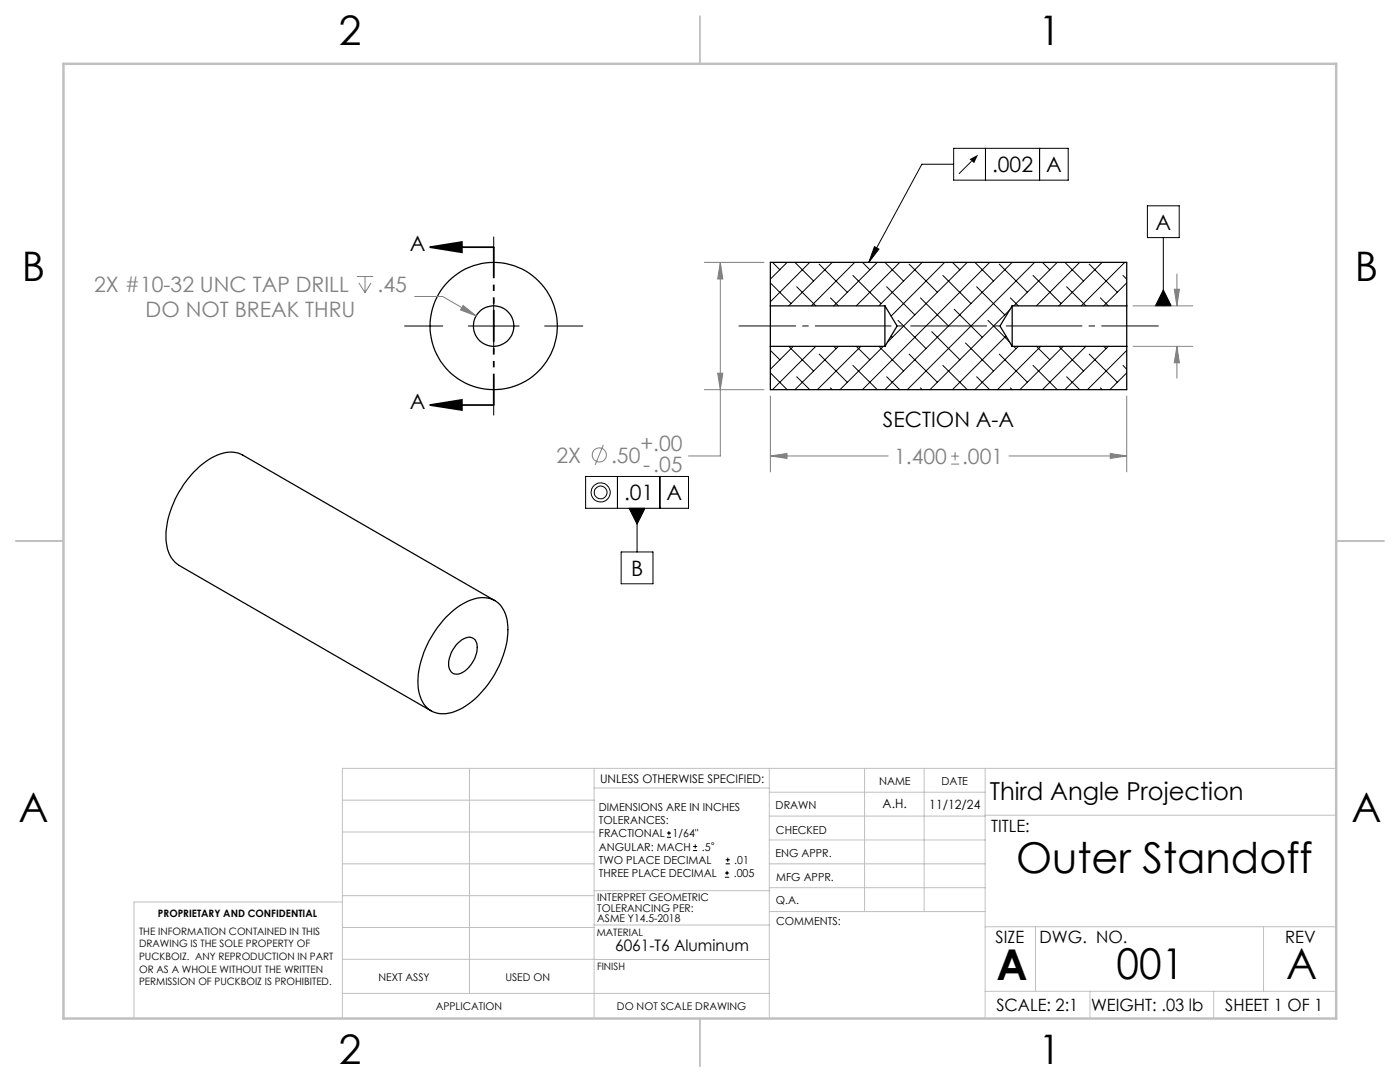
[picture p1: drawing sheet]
<svg xmlns="http://www.w3.org/2000/svg" width="279mm" height="216mm" viewBox="0 0 279 216" stroke-linecap="round" stroke-linejoin="round" font-family="sans-serif">
<g fill="none" stroke="#c0c0c0" stroke-width=".2">
<path d="M68.3 159.7h50.3M93.7 153.3v44.9M118.6 153.3v49.9M118.6 157.2h34.9M153.5 153.3v49.9M153.5 158.1h43.1M172.5 153.3v28.6M184.4 153.3v28.6M196.6 153.3v49.9M266.7 153.3h-198.4v49.9M68.3 178.7h50.3M68.3 172.4h50.3"/>
<path d="M68.3 166h50.3M68.3 180h-41.6v23.2M118.6 177.7h35M153.5 167.6h43.1M153.5 162.8h43.1M153.5 172.4h43.1M153.5 177.1h43.1M196.6 162.7h70.1M68.3 198.2h85.2M68.3 191.4l85.2 .1M68.3 185.1h50.3M118.6 184.6h35"/>
<path d="M153.6 181.9h43M196.6 197.8h70.1M196.6 184.9h70.1M206.7 184.9v12.9M217.5 197.8v5.4M242.2 197.8v5.4M252.2 184.9v12.9"/>
</g>
<path d="M139.7 3.2v9.5M3.1 107.9h9.6M266.7 107.9h9.5M139.7 203.2v9.6" fill="none" stroke="#c0c0c0" stroke-width=".25"/>
<path d="M12.7 12.7h254v190.5h-254z" fill="none" stroke="#c0c0c0" stroke-width=".5"/>
<g fill="none" stroke="#000" stroke-width=".25">
<path d="M153.7 61v8.1M153.7 69.1v8.7h71.2v-8.7M153.7 61v-8.6h71.2v8.6M153.7 61h22.9M153.7 69.1h22.9M176.6 61v8.1M176.6 61l2.4 4.1-2.4 4M202 61v8.1M202 61h22.9M202 69.1h22.9M202 61l-2.4 4.1 2.4 4M224.9 61v8.1"/>
<path d="M98.7 119.8l-50.3-29a6.3 6.3 0 0 0-6.3 .6 19.7 19.7 0 0 0-9 16.3 6.2 6.2 0 0 0 2.6 5.1l50.3 29.1M88.9 123.2a11.7 11.7 0 0 1 7.4-4 4.9 4.9 0 0 1 4.9 4.5 18.2 18.2 0 0 1-4.3 13.5 13 13 0 0 1-8 5.2 4.7 4.7 0 0 1-5.2-3.9 15 15 0 0 1 1.6-9.9 22.8 22.8 0 0 1 3.6-5.4zM91.3 128.4a2.86 2.86 0 0 1 3-1.1 2.53 2.53 0 0 1 .8 3.1 5.5 5.5 0 0 1-3.8 4.1 1.69 1.69 0 0 1-1.8-2 6.2 6.2 0 0 1 1.8-4.1z"/>
<circle cx="98.5" cy="65.1" r="4"/>
<circle cx="98.5" cy="65.1" r="12.7"/>
</g>
<g fill="none" stroke="#000" stroke-width=".2">
<path d="M190.3 29.6h22.9v6.3h-22.9zM190.3 32.8h-6.3l-10.6 19.6M193.9 32.2l-2.5 2.5M196.7 29.6v6.3M207.5 29.6v6.3M98.5 47.3v7.6M98.5 60v10.1M153.7 56.4l4.2 4.2M154.2 52.4l1.4 1.4M157.1 52.4l-3.4 3.3M158.6 52.4l3.8 3.7M159 57.2l3.8 3.8"/>
<path d="M161.6 52.4l-7.9 7.8M163.5 52.7l5.6 5.6M165.7 59.4l1.6 1.6M166.1 52.4l-8.7 8.6M170.2 55l5.6 5.6M170.6 52.4l-8.7 8.6M172.1 52.4l1.5 1.4M174.5 49.2l.9 .5-2 2.7zM175.1 52.4l-8.7 8.6M176.6 52.4l3.7 3.7M177 57.2l5.6 5.6M179.6 52.4l-8.7 8.6"/>
<path d="M181.4 52.7l5.7 5.6M183.7 59.4l5.6 5.7M184 52.4l-8.6 8.6M188.2 55l5.6 5.6M188.5 52.4l-10.7 10.7M190.1 52.4l1.5 1.4M193 52.4l-15.9 15.9M194.6 52.4l3.7 3.7M194.9 57.2l5.6 5.6M197.5 52.4l-25.4 25.4M199.4 52.7l5.6 5.6M201.6 59.4l1.6 1.6"/>
<path d="M202 52.4l-25.4 25.4M206.2 55l5.6 5.6M206.5 52.4l-25.4 25.4M208 52.4l1.5 1.4M211 52.4l-8.7 8.6M212.5 52.4l3.8 3.7M212.9 57.2l3.8 3.8M215.5 52.4l-8.7 8.6M217.4 52.7l5.6 5.6M219.6 59.4l1.6 1.6M220 52.4l-8.7 8.6M224.1 55l.8 .7"/>
<path d="M224.5 52.4l-8.7 8.6M224.9 56.4l-4.6 4.6M229 41.1h6.3v6.3h-6.3zM232.2 47.4v13.6M232.2 57.9l1.6 3.1h-3.2zM80.8 65.1h7.6M93.5 65.1h10.1M98.5 75.2v7.6M108.7 65.1h7.6M153.7 74.4l3.4 3.4M153.7 69.9l1.9 1.9M153.8 69.1l-.1 .1"/>
<path d="M157.4 69.1l5 4.9M158.3 69.1l-4.6 4.6M159 75.2l2.6 2.6M162.8 69.1l-8.6 8.7M163.5 70.7l5.6 5.6M165.7 77.4l.4 .4M166.4 69.1l.5 .5M167.3 69.1l-8.7 8.7M170.2 72.9l4.9 4.9M170.9 69.1l2.7 2.7M171.8 69.1l-8.7 8.7M175.4 69.1l4.9 4.9"/>
<path d="M176.3 69.1l-8.7 8.7M177 75.2l2.6 2.6M177.8 67.1l.3 .2M179.2 63.9l5.6 5.7M181.4 70.7l5.7 5.6M183.7 77.4l.3 .4M185.9 66.2l5.7 5.6M188.2 72.9l4.8 4.9M190.4 61.7l5.6 5.6M192.7 68.4l5.6 5.6M194.9 75.2l2.6 2.6M197.2 63.9l4.3 4.4"/>
<path d="M199.4 70.7l5.6 5.6M200.8 67.1l-10.7 10.7M201.5 61.8l-15.9 16M201.6 77.4l.4 .4M202.3 69.1l.5 .5M203.2 69.1l-8.6 8.7M206.2 72.9l4.8 4.9M206.8 69.1l2.7 2.7M207.7 69.1l-8.6 8.7M211.3 69.1l5 4.9M212.2 69.1l-8.6 8.7M212.9 75.2l2.6 2.6"/>
<path d="M216.7 69.1l-8.7 8.7M217.4 70.7l5.6 5.6M219.6 77.4l.4 .4M220.3 69.1l.4 .5M221.2 69.1l-8.7 8.7M224.1 72.9l.8 .8M224.8 69.1l.1 .1M224.9 60.9l-.1 .1M224.9 69.9l-7.9 7.9M224.9 74.4l-3.4 3.4M116.9 95.1h20.5v6.3h-20.5zM123.2 95.1v6.3"/>
<path d="M131.7 95.1v6.3M124 110.1h6.3v6.4h-6.3zM125.6 101.4h3.1l-1.6 3.2zM127.1 101.4v8.7"/>
<circle cx="119.9" cy="98.3" r="1.27"/>
<circle cx="119.9" cy="98.3" r="1.9"/>
</g>
<g fill="none" stroke="#808080" stroke-width=".2">
<path d="M71.2 55.2h3.3M71.6 56.4l1.2 2M72.8 55.2v3.2M74 56.4l-1.2 2M82.8 59.2h5.5l6.7 3.8M140.6 52.4h11.9M143.8 52.4l.5 3.3h-1.1zM143.8 52.4v38.6h-6.4M234.4 57.7h1l-.5 3.3zM234.9 54.7v6.3M92.4 61l2.6 2-3.1-1.2zM140.6 77.8h11.9"/>
<path d="M143.2 74.5h1.1l-.5 3.3zM153.7 79v15.2M224.9 79v15.2M226.1 69.1h12M226.1 61h12M234.9 69.1l.5 3.3h-1zM234.9 69.1v6.4M120.4 88.8l-1.6 4M153.7 91l3.4-.5v1zM153.7 91h23.5M189.8 92.6h1.6M189.8 91h1.6"/>
<path d="M190.6 90.2v1.6M201.4 91h23.5M221.6 90.5l3.3 .5-3.3 .5z"/>
<circle cx="119.6" cy="90.8" r="1.4"/>
</g>
<g fill="#000">
<path d="M193.5 31.8l1.7-.9-.8 1.7z"/>
<path d="M85.8 49.3l6.4-1v2zM85.8 80.8l6.4-1v2z"/>
<path d="M174.5 49.2l.9 .5-2 2.7zM232.2 57.9l1.6 3.1h-3.2zM125.6 101.4l1.5 3.2 1.6-3.2z"/>
</g>
<path d="M85.8 49.3h12.7M85.8 49.3l6.4-1v2zM85.8 80.8h12.7M85.8 80.8l6.4-1v2z" fill="none" stroke="#000" stroke-width=".35"/>
<path d="M147.4 65h83.8" fill="none" stroke="#000" stroke-width=".2" stroke-dasharray="15.2 1.3 1.3 1.3" stroke-dashoffset="3.8" stroke-linecap="butt"/>
<path d="M98.5 49.3v31.5" fill="none" stroke="#000" stroke-width=".35" stroke-dasharray="6.3 1.3 1.3 1.3 1.3 1.3" stroke-dashoffset=".1" stroke-linecap="butt"/>
<path d="M92.4 61l-.5 .8 3.1 1.2zM153.7 91l3.4-.5v1zM221.6 90.5l3.3 .5-3.3 .5zM234.9 69.1l.5 3.3h-1zM234.4 57.7h1l-.5 3.3zM143.8 52.4l.5 3.3h-1.1zM143.2 74.5h1.1l-.5 3.3z" fill="#808080"/>
<path d="M133.1 167.1h.8M133.1 166.2h.8M133.5 165.8v.9M138.3 169.7h.8M138.3 168.9h.8M138.7 168.5v.8M144.7 175h.8M144.7 174.2h.8M144.8 172.4h.9M144.8 171.6h.9M145.1 173.8v.8M145.2 171.1v.9" fill="none" stroke="#000" stroke-width=".2"/>
<g font-size="8.5">
<text x="202.8" y="174.2">Outer Standoff</text>
<text x="198.9" y="195.5">A</text>
<text x="222.8" y="195.4">001</text>
<text x="256.7" y="195.4">A</text>
</g>
<g font-size="8.1">
<text x="67.6" y="8.9">2</text>
<text x="207.3" y="8.9">1</text>
<text x="4.4" y="56.2">B</text>
<text x="270.4" y="56.2">B</text>
<text x="3.7" y="164.1">A</text>
<text x="269.7" y="164.1">A</text>
<text x="67.6" y="212.4">2</text>
<text x="207.3" y="212.4">1</text>
</g>
<text font-size="4.9" x="197.5" y="159.6">Third Angle Projection</text>
<g font-size="4.2">
<text x="198" y="34.3">.002</text>
<text x="208.8" y="34.3">A</text>
<text x="230.6" y="45.8">A</text>
<text x="81.8" y="50">A</text>
<text x="81.8" y="81.5">A</text>
<text x="176.2" y="85.1">SECTION A-A</text>
<text x="124.6" y="99.8">.01</text>
<text x="133" y="99.8">A</text>
<text x="125.9" y="114.9">B</text>
</g>
<g font-size="4.2" fill="#808080">
<text x="18.8" y="58.2">2X #10-32 UNC TAP DRILL</text>
<text x="75.3" y="58.2">.45</text>
<text x="29.1" y="63.3">DO NOT BREAK THRU</text>
<text x="111.1" y="92.3">2X</text>
<text x="121.9" y="92.3">.50</text>
<text x="127.8" y="90">+.00</text>
<text x="128.4" y="94.1">-.05</text>
<text x="178.4" y="92.5">1.400</text>
<text x="192" y="92.5">.001</text>
</g>
<g font-size="3.4">
<text x="197.8" y="166">TITLE:</text>
<text x="198.7" y="188.1">SIZE</text>
<text x="207.5" y="188.1">DWG. NO.</text>
<text x="256.5" y="188.2">REV</text>
<text x="198.8" y="201.7">SCALE: 2:1</text>
<text x="217.7" y="201.8">WEIGHT: .03 lb</text>
<text x="244.5" y="201.7">SHEET 1 OF 1</text>
</g>
<text font-size="3.2" x="122.8" y="189.8">6061-T6 Aluminum</text>
<g font-size="2.5">
<text x="176.2" y="161.3">A.H.</text>
<text x="185.5" y="161.4">11/12/24</text>
</g>
<text font-size="2.4" x="119.8" y="156.2">UNLESS OTHERWISE SPECIFIED:</text>
<g font-size="2.2">
<text x="119.5" y="161.8">DIMENSIONS ARE IN INCHES</text>
<text x="154.8" y="161.4">DRAWN</text>
<text x="175.4" y="156.6">NAME</text>
<text x="187.9" y="156.7">DATE</text>
<text x="119.5" y="164.4">TOLERANCES:</text>
<text x="119.5" y="167.1">FRACTIONAL</text>
<text x="134.2" y="167.1">1/64&quot;</text>
<text x="154.9" y="166.3">CHECKED</text>
<text x="119.5" y="172.4">TWO PLACE DECIMAL</text>
<text x="119.5" y="169.7">ANGULAR: MACH</text>
<text x="140.1" y="169.7">.5°</text>
<text x="146.6" y="172.4">.01</text>
<text x="154.8" y="171">ENG APPR.</text>
<text x="119.5" y="175">THREE PLACE DECIMAL</text>
<text x="146.4" y="175">.005</text>
<text x="154.9" y="175.7">MFG APPR.</text>
<text x="154.9" y="180.4">Q.A.</text>
<text x="154.9" y="184.6">COMMENTS:</text>
</g>
<g font-size="2.1">
<text x="119.2" y="179.8">INTERPRET GEOMETRIC</text>
<text x="119.2" y="181.9">TOLERANCING PER:</text>
<text x="119.2" y="184">ASME Y14.5-2018</text>
<text x="75.5" y="195.7">NEXT ASSY</text>
<text x="100.9" y="195.7">USED ON</text>
<text x="86.9" y="201.5">APPLICATION</text>
<text x="123.1" y="201.6">DO NOT SCALE DRAWING</text>
</g>
<g font-size="2">
<text x="31.5" y="182.9">PROPRIETARY AND CONFIDENTIAL</text>
<text x="27.8" y="186.5">THE INFORMATION CONTAINED IN THIS</text>
<text x="27.8" y="189">DRAWING IS THE SOLE PROPERTY OF</text>
<text x="27.8" y="191.6">PUCKBOIZ. ANY REPRODUCTION IN PART</text>
<text x="119.1" y="186.7">MATERIAL</text>
<text x="27.8" y="194.1">OR AS A WHOLE WITHOUT THE WRITTEN</text>
<text x="27.8" y="196.6">PERMISSION OF PUCKBOIZ IS PROHIBITED.</text>
<text x="119.1" y="193.5">FINISH</text>
</g>
</svg>
